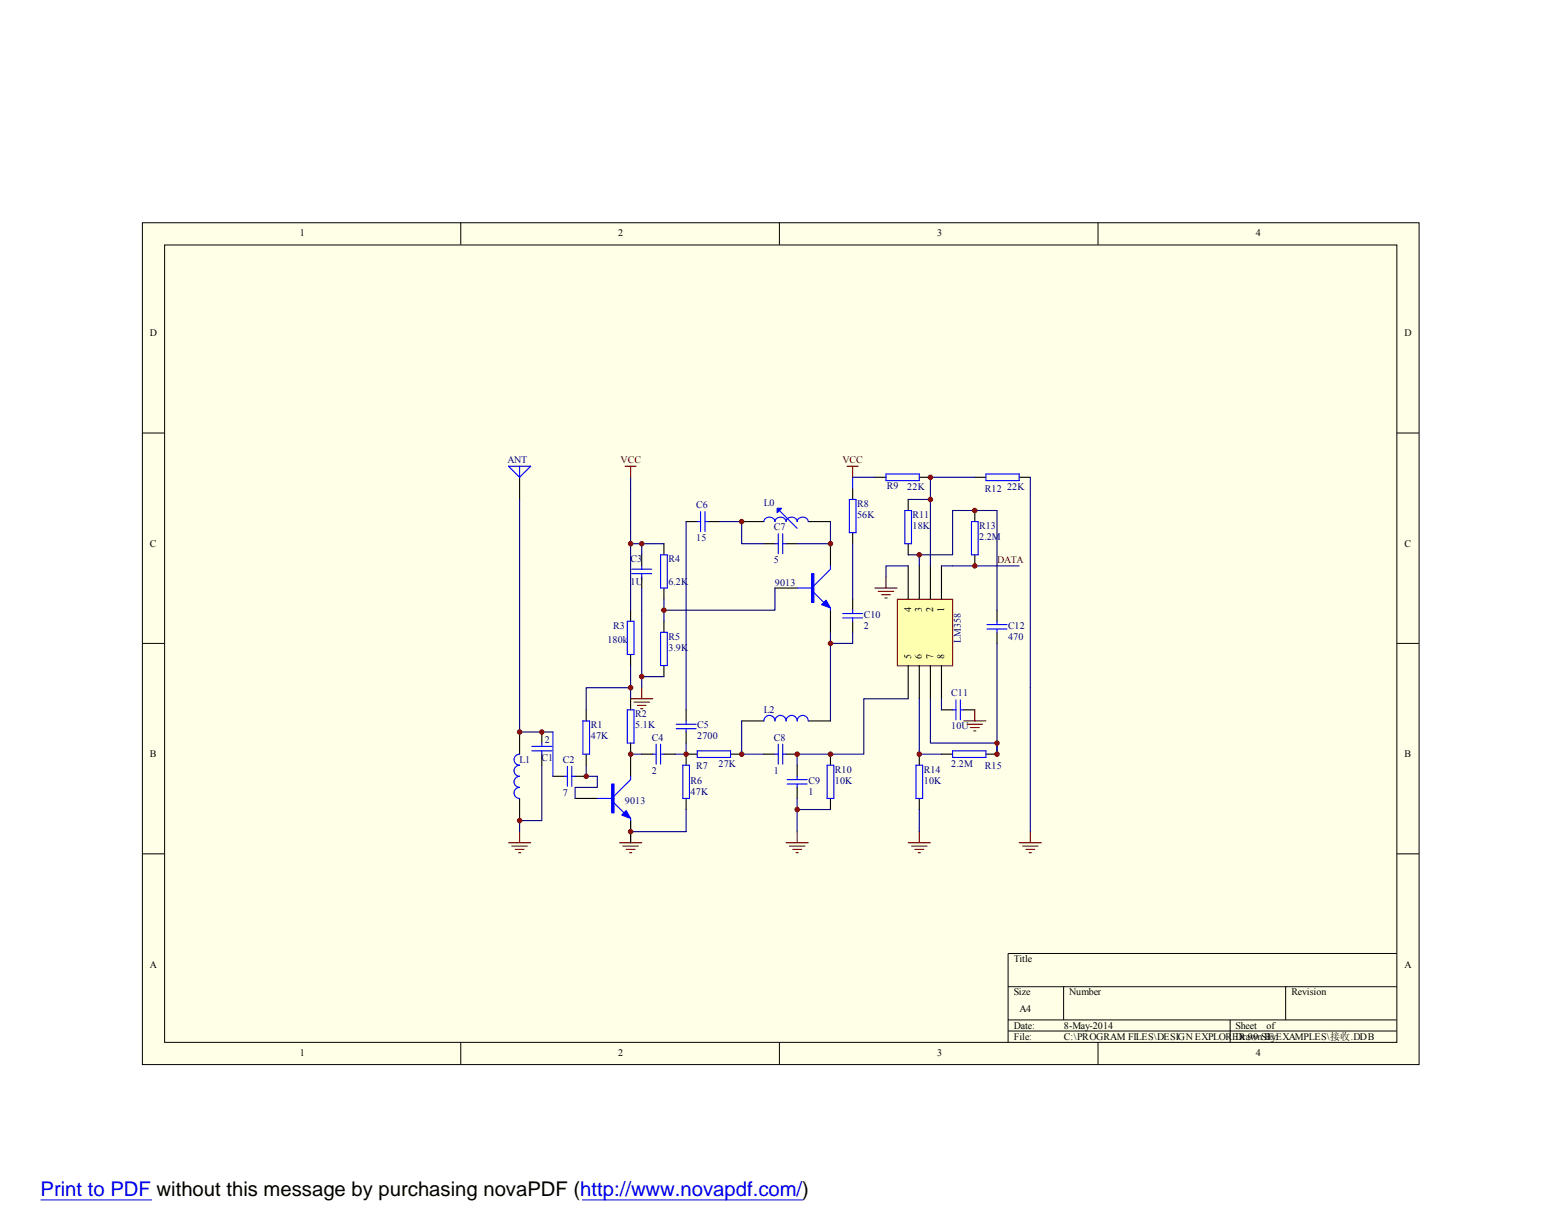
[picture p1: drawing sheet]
<svg xmlns="http://www.w3.org/2000/svg" width="279mm" height="216mm" viewBox="0 0 279 216" stroke-linecap="round" stroke-linejoin="round" font-family="sans-serif">
<path d="M25.5 39.9h228.5v150.7h-228.5z" fill="#ffffe8"/>
<g fill="none" stroke="#000" stroke-width=".18">
<path d="M25.5 39.9h228.5v150.7h-228.5zM82.5 39.8v4M139.5 39.8v4M196.5 39.8v4M29.5 43.9h220.5v142.7h-220.5zM25.4 77.5h4M250 77.5h4M25.4 115.2h4M250 115.2h4M25.4 152.9h4M250 152.9h4M180.4 176.6h69.6"/>
<path d="M190.4 176.6v6M230.1 176.6v6M250 170.7h-69.6v15.9M82.5 186.6v3.9M139.5 186.6v3.9M180.4 182.6h69.6M180.4 184.6h69.6M196.5 186.6v3.9M220.2 182.6v4"/>
</g>
<g fill="none" stroke="#000" stroke-width=".2">
<path d="M93 85.4v4M114.9 99.3v2M118.8 97.3v2M122.8 93.4h2M126.8 93.4h2M132.7 93.4h4M136.7 97.3h2M140.7 97.3h2M144.7 93.4h3.9M152.6 87.4v2M152.6 95.4v1.9M156.6 85.4h2"/>
<path d="M162.6 89.4v2M162.6 97.3v2M164.5 85.4h2M174.5 85.4h2M174.5 91.4v2M174.5 99.3v2M182.4 85.4h2M112.9 109.2v2M112.9 117.2v1.9M114.9 103.3v2M118.8 105.3v2M118.8 111.2v2"/>
<path d="M118.8 119.1v2M152.6 107.3v1.9M152.6 111.2v2M178.5 109.2v2M178.5 113.2v2M93 131v4M97 131v2M97 135v2M99 139h1.9M102.9 139h2M104.9 127.1v2M104.9 135v2"/>
<path d="M112.9 125.1v2M112.9 133v2M114.9 135h2M118.8 135h2M122.8 127.1v2M122.8 131v2M124.8 135h-2v2M130.8 135h1.9M132.7 129.1h4M136.7 135h2M140.7 135h2M142.7 137v2"/>
<path d="M144.7 129.1h3.9M148.6 135v2M164.5 135v2M168.5 135h2M168.5 127.1h2M172.5 127.1h2M176.5 135h2M93 142.9v4M122.8 142.9v2M142.7 141v1.9M148.6 142.9v2M164.5 142.9v2"/>
</g>
<g fill="none" stroke="#00f" stroke-width=".2">
<path d="M91 83.5h4l-2 1.9zM93 83.5v1.9M118.2 99.3h1.2v6h-1.2zM124.8 93.4h.6M125.4 91.6v3.6M126.2 93.4h.6M126.2 91.6v3.6M136.7 93.4a1.02 1.02 0 0 1 1-.8 1.02 1.02 0 0 1 1 .8 1.02 1.02 0 0 1 1-.8 1.02 1.02 0 0 1 1 .8 1.02 1.02 0 0 1 1-.8 1.02 1.02 0 0 1 1 .8 1.02 1.02 0 0 1 1-.8 1.02 1.02 0 0 1 1 .8M138.7 97.3h.6M139.3 95.6v3.5M139.5 91.4l3.2 3.2M140.1 97.3h.6"/>
<path d="M140.1 95.6v3.5M152 89.4h1.2v6h-1.2zM158.6 84.9h5.9v1.1h-5.9zM162 91.4h1.1v5.9h-1.1zM173.9 93.4h1.2v5.9h-1.2zM176.5 84.9h5.9v1.1h-5.9zM112.3 111.2h1.2v6h-1.2zM113.1 102.7h3.5M113.1 101.9h3.5M114.9 101.3v.6M114.9 102.7v.6M118.2 113.2h1.2v5.9h-1.2z"/>
<path d="M150.8 110.6h3.6M150.8 109.8h3.6M152.6 109.2v.6M152.6 110.6v.6M176.7 112.6h3.5M176.7 111.8h3.5M178.5 111.2v.6M178.5 112.6v.6M93 137a.99 .99 0 0 0-1 1 .99 .99 0 0 0 1 1 .99 .99 0 0 0-.9 .6 .99 .99 0 0 0 .2 1.1l.7 .3a.99 .99 0 0 0-1 .9 .99 .99 0 0 0 1 1M93 135a.99 .99 0 0 0-1 1 .99 .99 0 0 0 1 1M95.2 134.4h3.6M95.2 133.6h3.6"/>
<path d="M97 133v.6M97 134.4v.6M100.9 139h.6M101.5 137.2v3.6M102.3 139h.6M102.3 137.2v3.6M104.3 129.1h1.2v5.9h-1.2zM112.3 127.1h1.2v5.9h-1.2zM116.9 135h.5M117.4 133.2v3.6M118.2 135h.6M118.2 133.2v3.6"/>
<path d="M121 129.7h3.6M121 130.5h3.6M122.2 137h1.2v5.9h-1.2zM122.8 129.1v.6M122.8 130.5v.5M124.8 134.4h6v1.2h-6zM136.7 129.1a.99 .99 0 0 1 1-1 .99 .99 0 0 1 1 1 .99 .99 0 0 1 1-1 .99 .99 0 0 1 1 1 .99 .99 0 0 1 1-1 .99 .99 0 0 1 1 1 .99 .99 0 0 1 1-1 .99 .99 0 0 1 1 1M138.7 135h.6M139.3 133.2v3.6M140.1 135h.6M140.1 133.2v3.6M140.9 139.6h3.6"/>
<path d="M142.7 139v.6M148 137h1.2v5.9h-1.2zM163.9 137h1.2v5.9h-1.2zM170.5 127.1h.6M170.5 134.4h6v1.2h-6zM171.1 125.3v3.6M171.9 127.1h.6M171.9 125.3v3.6M140.9 140.4h3.6M142.7 140.4v.6"/>
</g>
<path d="M139.1 91h.8l-.8 .8z" fill="#00f" stroke="#00f" stroke-width=".2"/>
<path d="M160.7 107.4h9.8v11.8h-9.8z" fill="#ffffb0"/>
<path d="M160.6 107.3h9.9v11.9h-9.9z" fill="none" stroke="#800000" stroke-width=".18"/>
<g fill="none" stroke="#000" stroke-width=".2">
<path d="M148.6 97.3v4M138.7 105.3h4M148.6 109.2v4M162.6 101.3v6M162.6 119.1v6M164.5 101.3v6M164.5 119.1v6M166.5 101.3v6M166.5 119.1v6M168.5 101.3v6M168.5 119.1v6M112.9 135v4"/>
<path d="M102.9 142.9h4M112.9 146.9v4"/>
</g>
<g fill="none" stroke="#000080" stroke-width=".2">
<path d="M93 89.4v41.6h6M112.9 85.4v23.8M112.9 97.3h5.9M114.9 97.3v2M122.8 93.4v33.7M128.8 93.4h3.9v3.9h4M148.6 93.4v3.9h-5.9M152.6 97.3v10M152.6 85.4h4M162.6 99.3h1.9v2M164.5 99.3h6v-7.9h8v17.8M166.5 89.4v11.9"/>
<path d="M174.5 85.4h-8v4h-3.9M184.4 85.4v63.5M112.9 119.1v6M114.9 105.3v17.8M118.8 107.3v3.9M138.7 105.3v3.9h-19.9M148.6 113.2v15.9M152.6 113.2v2h-4M162.6 101.3h-4v2M168.5 101.3h13.9M178.5 115.2v19.8v-2h-12v-7.9M97 137v9.9h-4v2"/>
<path d="M104.9 137v2h2v2h-4v1.9M112.9 123.1h-8v4M112.9 135h2M114.9 121.1h3.9M122.8 133v2h-2M132.7 129.1v5.9h4M162.6 125.1h-8v9.9h-11.9v2M164.5 125.1v9.9h4M168.5 125.1v2M122.8 144.9v4h-9.9v-2M142.7 142.9v6M142.7 144.9h5.9"/>
<path d="M164.5 144.9v4"/>
</g>
<g fill="none" stroke="#800000" stroke-width=".2">
<path d="M111.9 83.5h2M112.9 83.5v1.9M151.6 83.5h2M152.6 83.5v1.9M156.6 105.3h4M157.2 105.9h2.8M157.8 106.5h1.6M158.4 107.1h.4M158.6 103.3v2M112.9 125.1h4M113.5 125.7h2.8M114.1 126.3h1.6"/>
<path d="M114.7 126.9h.4M114.9 123.1v2M172.5 129.1h4M173.1 129.7h2.8M173.7 130.2h1.6M174.3 130.8h.4M174.5 127.1v2M91 150.9h4M91.6 151.5h2.8M92.2 152.1h1.6M92.8 152.7h.4M93 148.9v2"/>
<path d="M110.9 150.9h4M111.5 151.5h2.8M112.1 152.1h1.6M112.7 152.7h.4M112.9 148.9v2M140.7 150.9h4M141.3 151.5h2.8M141.9 152.1h1.6M142.5 152.7h.4M142.7 148.9v2M162.6 150.9h3.9M163.1 151.5h2.8"/>
<path d="M163.7 152.1h1.6M164.3 152.7h.4M164.5 148.9v2M182.4 150.9h4M183 151.5h2.8M183.6 152.1h1.6M184.2 152.7h.4M184.4 148.9v2"/>
</g>
<path d="M152.6 85.4v2M142.7 105.3h3M145.7 106.1l1.8 1.7M148.6 101.3v.6l-2.9 3M148.6 108.8v.4M99 131v8M112.9 139v.6l-3 2.9M106.9 142.9h3M109.9 143.7l1.8 1.8M112.9 146.5v.4" fill="none" stroke="#00f" stroke-width=".2"/>
<g fill="#00f" stroke="#00f" stroke-width=".2">
<path d="M111.3 145.9l.8-.8 .8 1.4z"/>
<path d="M147.1 108.2l.7-.7 .8 1.3z"/>
<path d="M109.5 140.4h.4v5.1h-.4z" fill-rule="evenodd"/>
<path d="M145.3 102.7h.4v5.1h-.4z" fill-rule="evenodd"/>
</g>
<g fill="#800000" stroke="#800000" stroke-width=".18">
<circle cx="112.9" cy="135" r=".4"/>
<circle cx="122.8" cy="135" r=".4"/>
<circle cx="132.7" cy="135" r=".4"/>
<circle cx="166.5" cy="85.4" r=".4"/>
<circle cx="148.6" cy="135" r=".4"/>
<circle cx="174.5" cy="101.3" r=".4"/>
<circle cx="174.5" cy="91.4" r=".4"/>
<circle cx="164.5" cy="135" r=".4"/>
<circle cx="178.5" cy="135" r=".4"/>
<circle cx="97" cy="131" r=".4"/>
<circle cx="104.9" cy="139" r=".4"/>
<circle cx="142.7" cy="135" r=".4"/>
<circle cx="132.7" cy="93.4" r=".4"/>
<circle cx="93" cy="146.9" r=".4"/>
<circle cx="93" cy="131" r=".4"/>
<circle cx="148.6" cy="115.2" r=".4"/>
<circle cx="112.9" cy="123.1" r=".4"/>
<circle cx="112.9" cy="148.9" r=".4"/>
<circle cx="112.9" cy="97.3" r=".4"/>
<circle cx="114.9" cy="97.3" r=".4"/>
<circle cx="148.6" cy="97.3" r=".4"/>
<circle cx="142.7" cy="144.9" r=".4"/>
<circle cx="178.5" cy="133" r=".4"/>
<circle cx="164.5" cy="99.3" r=".4"/>
<circle cx="118.8" cy="109.2" r=".4"/>
<circle cx="166.5" cy="89.4" r=".4"/>
<circle cx="114.9" cy="121.1" r=".4"/>
</g>
<path d="M5.4 206.8h140.5v7.3h-140.5z" fill="#fff"/>
<path d="M7.3 214.8h19.9M104.2 214.8h39.5" fill="none" stroke="#00f" stroke-width=".18"/>
<text font-size="3.6" fill="#00f" x="7.3" y="214.1">Print to PDF without this message by purchasing novaPDF (http://www.novapdf.com/)</text>
<g font-size="1.8">
<text x="53.7" y="42.3">1</text>
<text x="110.7" y="42.3">2</text>
<text x="167.7" y="42.3">3</text>
<text x="224.8" y="42.3">4</text>
<text x="26.8" y="60.2">D</text>
<text x="251.4" y="60.2">D</text>
<text x="26.8" y="97.9">C</text>
<text x="251.4" y="97.9">C</text>
<text x="163.1" y="109.5" transform="rotate(-90 163.1 109.5)">4</text>
<text x="165" y="109.5" transform="rotate(-90 165 109.5)">3</text>
<text x="167" y="109.5" transform="rotate(-90 167 109.5)">2</text>
<text x="169" y="109.5" transform="rotate(-90 169 109.5)">1</text>
<text x="163.1" y="117.9" transform="rotate(-90 163.1 117.9)">5</text>
<text x="165" y="117.9" transform="rotate(-90 165 117.9)">6</text>
<text x="167" y="117.9" transform="rotate(-90 167 117.9)">7</text>
<text x="169" y="117.9" transform="rotate(-90 169 117.9)">8</text>
<text x="26.8" y="135.6">B</text>
<text x="251.4" y="135.6">B</text>
<text x="26.8" y="173.2">A</text>
<text x="181.4" y="172.2">Title</text>
<text x="251.4" y="173.2">A</text>
<text x="181.4" y="178.1">Size</text>
<text x="191.3" y="178.1">Number</text>
<text x="231.1" y="178.1">Revision</text>
<text x="181.4" y="184.1">Date:</text>
<text x="182.5" y="181.1">A4</text>
<text x="190.4" y="184.1">8-May-2014</text>
<text x="221.1" y="184.1">Sheet</text>
<text x="226.7" y="184.1">of</text>
<text x="53.7" y="189.1">1</text>
<text x="110.7" y="189.1">2</text>
<text x="167.7" y="189.1">3</text>
<text x="181.4" y="186.1">File:</text>
<text x="190.4" y="186.1">C:\PROGRAM FILES\DESIGN EXPLORER 99 SE\EXAMPLES\接收.DDB</text>
<text x="221.1" y="186.1">Drawn By:</text>
<text x="224.8" y="189.1">4</text>
</g>
<g font-size="1.8" fill="#000080">
<text x="90.8" y="82.8">ANT</text>
<text x="158.7" y="87.5">R9</text>
<text x="162.4" y="87.8">22K</text>
<text x="176.3" y="88.1">R12</text>
<text x="180.3" y="87.8">22K</text>
<text x="124.6" y="90.9">C6</text>
<text x="136.7" y="90.5">L0</text>
<text x="138.5" y="94.9">C7</text>
<text x="153.4" y="90.8">R8</text>
<text x="153.4" y="92.7">56K</text>
<text x="163.3" y="92.7">R11</text>
<text x="163.3" y="94.7">18K</text>
<text x="175.3" y="94.7">R13</text>
<text x="112.9" y="100.7">C3</text>
<text x="119.6" y="100.7">R4</text>
<text x="124.6" y="96.9">15</text>
<text x="138.5" y="100.8">5</text>
<text x="175.3" y="96.7">2.2M</text>
<text x="112.9" y="104.6">1U</text>
<text x="119.6" y="104.6">6.2K</text>
<text x="138.7" y="104.8">9013</text>
<text x="109.7" y="112.5">R3</text>
<text x="154.6" y="110.6">C10</text>
<text x="154.6" y="112.5">2</text>
<text x="180.4" y="112.5">C12</text>
<text x="108.7" y="115.1">180k</text>
<text x="119.6" y="114.6">R5</text>
<text x="119.6" y="116.5">3.9K</text>
<text x="172" y="115.1" transform="rotate(-90 172 115.1)">LM358</text>
<text x="180.4" y="114.6">470</text>
<text x="170.3" y="124.6">C11</text>
<text x="105.7" y="130.4">R1</text>
<text x="113.7" y="128.4">R2</text>
<text x="113.7" y="130.4">5.1K</text>
<text x="124.8" y="130.4">C5</text>
<text x="136.7" y="127.6">L2</text>
<text x="170.3" y="130.6">10U</text>
<text x="93" y="136.6">L1</text>
<text x="96.9" y="136.3">C1</text>
<text x="97.5" y="132.9">2</text>
<text x="100.8" y="136.6">C2</text>
<text x="105.7" y="132.3">47K</text>
<text x="116.7" y="132.6">C4</text>
<text x="124.6" y="137.8">R7</text>
<text x="124.8" y="132.3">2700</text>
<text x="128.6" y="137.3">27K</text>
<text x="138.5" y="132.6">C8</text>
<text x="170.3" y="137.3">2.2M</text>
<text x="176.3" y="137.8">R15</text>
<text x="100.8" y="142.5">7</text>
<text x="111.8" y="143.8">9013</text>
<text x="116.7" y="138.5">2</text>
<text x="123.6" y="140.3">R6</text>
<text x="123.6" y="142.3">47K</text>
<text x="138.5" y="138.5">1</text>
<text x="144.7" y="140.3">C9</text>
<text x="144.7" y="142.3">1</text>
<text x="149.4" y="138.3">R10</text>
<text x="149.4" y="140.3">10K</text>
<text x="165.4" y="138.3">R14</text>
<text x="165.4" y="140.3">10K</text>
</g>
<g font-size="1.8" fill="#800000">
<text x="111.1" y="83">VCC</text>
<text x="150.8" y="83">VCC</text>
<text x="178.5" y="100.8">DATA</text>
</g>
</svg>
